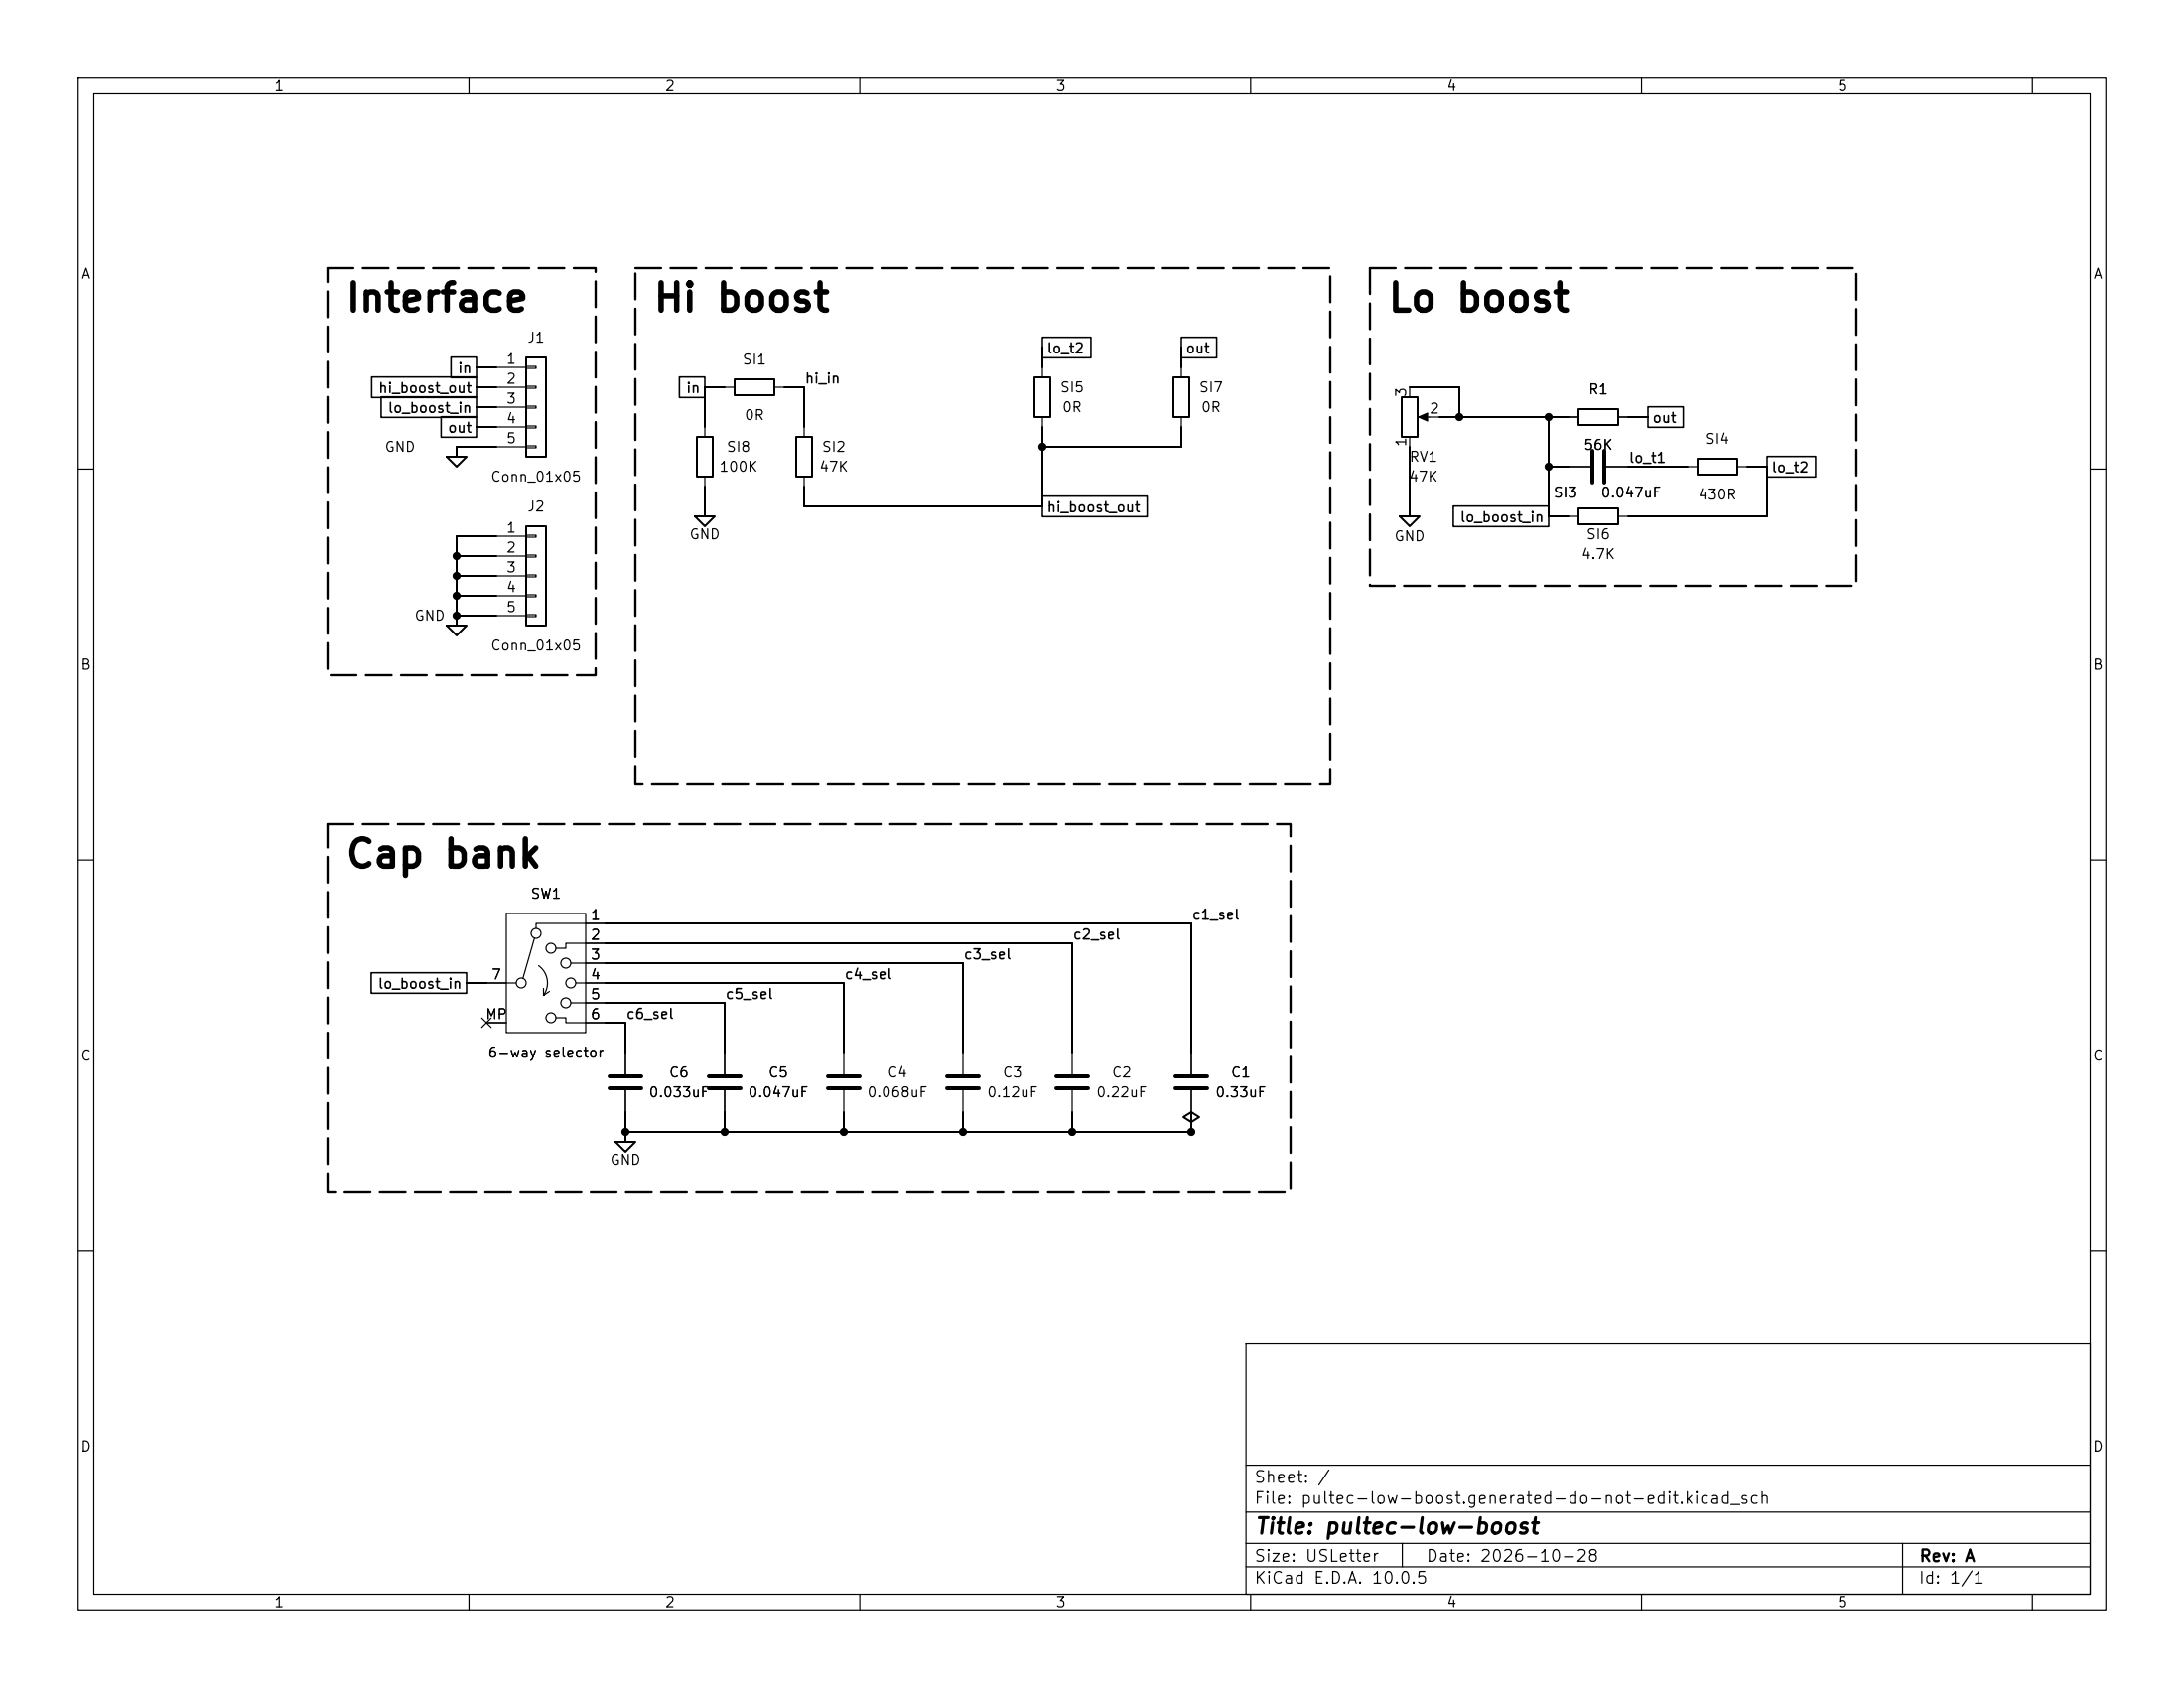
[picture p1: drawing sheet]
<svg xmlns="http://www.w3.org/2000/svg" width="279mm" height="216mm" viewBox="0 0 279 216" stroke-linecap="round" stroke-linejoin="round" font-family="sans-serif">
<g fill="none" stroke="#000" stroke-width=".15">
<path d="M10 10h259.4v195.9h-259.4zM12 12h255.4v191.9h-255.4zM60 10v2M110 10v2M160 10v2M210 10v2M260 10v2M63.5 47h3.8M63.5 49.5h3.8M63.5 52.1h3.8M63.5 54.6h3.8M63.5 57.2h3.8"/>
<path d="M67.3 46.9h1.3v.2h-1.3zM67.3 49.4h1.3v.3h-1.3zM67.3 51.9h1.3v.3h-1.3zM67.3 54.5h1.3v.2h-1.3zM67.3 57h1.3v.3h-1.3zM90.2 54.6v1.3M92.7 49.5h1.3M99.1 49.5h1.2M102.9 54.6v1.3M133.3 47v1.3M133.3 53.3v1.3M151.1 47v1.3"/>
<path d="M151.1 53.3v1.3M180.3 49.5v1.3M180.3 55.9v1.3M181.9 53.3h2.2M200.7 59.7h2.8M200.7 53.3h1.2M205.5 59.7h2.8M207 53.3h1.3M215.9 59.7h1.3M222.2 59.7h1.3M10 60h2M63.5 68.6h3.8"/>
<path d="M63.5 71.1h3.8M63.5 73.7h3.8M63.5 76.2h3.8M63.5 78.7h3.8M67.3 68.5h1.3v.2h-1.3zM67.3 71h1.3v.2h-1.3zM67.3 73.5h1.3v.3h-1.3zM67.3 76.1h1.3v.2h-1.3zM67.3 78.6h1.3v.3h-1.3zM90.2 61v1.2M102.9 61v1.2M200.7 66h1.2"/>
<path d="M207 66h1.3M267.4 60h2M10 110h2M64.8 116.8h10.1v15.3h-10.1zM68.4 120l-1.5 5.1M77.5 118.1h-8.9v.6M267.4 110h2M61.6 130.2l1.2 1.2M62.2 125.7h3.8M62.2 130.8h2.6M62.8 130.2l-1.2 1.2M68.9 123.5a2.73 2.73 0 0 1 .6 3.8"/>
<path d="M69.5 127.3h.1M69.5 126.4v.9M70.3 126.8l-.8 .5M71.1 130.2h1.3v.6h5.1M73 123.2h4.5M73 128.3h4.5M73.7 125.7h3.8M77.5 120.7h-5.1v.6h-1.3M80 134.6v2.8M80 139.4v2.8M92.7 134.6v2.8M92.7 139.4v2.8"/>
<path d="M107.9 134.6v2.8M107.9 139.4v2.8M123.2 134.6v2.8M123.2 139.4v2.8M137.2 134.6v2.8M137.2 139.4v2.8M152.4 134.6v2.8M152.4 139.4v2.8M10 160h2M159.4 171.9h108v32h-108zM267.4 160h2M159.4 197.4h108"/>
<path d="M159.4 193.4h108M159.4 187.4h108M179.4 197.4v3M243.4 197.4v6.5M60 203.9v2M110 203.9v2M159.4 200.4h108M160 203.9v2M210 203.9v2M260 203.9v2"/>
<circle cx="68.6" cy="119.4" r=".63"/>
<circle cx="66.7" cy="125.7" r=".63"/>
<circle cx="70.5" cy="130.2" r=".63"/>
<circle cx="70.5" cy="121.3" r=".63"/>
<circle cx="72.4" cy="128.3" r=".63"/>
<circle cx="72.4" cy="123.2" r=".63"/>
<circle cx="73" cy="125.7" r=".63"/>
</g>
<g fill="none" stroke="#000" stroke-width=".25">
<path d="M57.1 58.4h2.6l-1.3 1.3zM61 47h2.5M61 54.6h2.5M61 49.5h2.5M61 52.1h2.5M63.5 57.2h-5.1v1.2M67.3 45.7h2.5v12.7h-2.5zM89.2 55.9h2v5.1h-2zM92.7 49.5h-2.5v5.1M94 48.5h5.1v2h-5.1zM100.3 49.5h2.6v5.1M101.9 55.9h2v5.1h-2z"/>
<path d="M132.3 48.3h2.1v5h-2.1zM133.3 44.5v2.5M133.3 54.6v10.2h-30.4v-2.6M150.1 48.3h2v5h-2zM151.1 54.6v2.6h-17.8M151.1 44.5v2.5M179.3 50.8h2.1v5.1h-2.1zM180.3 57.2v8.8M180.3 49.5h6.4v3.8M184.1 53.3h16.6M198.1 53.3v12.7h2.6M198.1 59.7h2.6"/>
<path d="M201.9 52.3h5.1v2.1h-5.1zM208.3 53.3h2.5M208.3 59.7h7.6M217.2 58.7h5v2h-5zM223.5 59.7h2.6v6.3h-17.8M58.4 73.7h5.1M58.4 76.2h5.1M58.4 78.7h5.1M58.4 71.1h5.1M63.5 68.6h-5.1v11.4M67.3 67.3h2.5v12.7h-2.5zM88.9 66h2.5l-1.2 1.3z"/>
<path d="M90.2 62.2v3.8M179.1 66h2.5l-1.3 1.3zM201.9 65h5.1v2.1h-5.1zM57.1 80h2.6l-1.3 1.3zM77.5 118.1h74.9v16.5M59.7 125.7h2.5M77.5 130.8h2.5v3.8M77.5 123.2h45.7v11.4M77.5 125.7h30.4v8.9M77.5 120.7h59.7v13.9M77.5 128.3h15.2v6.3M78.7 146.1h2.6l-1.3 1.2z"/>
<path d="M80 142.2v3.9M92.7 142.2v2.6M107.9 142.2v2.6M123.2 142.2v2.6M137.2 142.2v2.6M151.4 142.9l1-.7 1 .7-1 .6zM152.4 142.2v2.6h-72.4"/>
</g>
<g fill="none" stroke="#000" stroke-width=".51">
<path d="M203.7 57.7v4M205.2 57.7v4M78 139.2h4M78 137.7h4M90.7 139.2h4M90.7 137.7h4M105.9 139.2h4.1M105.9 137.7h4.1M121.2 139.2h4M121.2 137.7h4M135.1 139.2h4.1M135.1 137.7h4.1"/>
<path d="M150.4 139.2h4M150.4 137.7h4"/>
</g>
<path d="M181.5 53.3l1.1-.5v1z" fill="#000" stroke="#000" stroke-width=".15"/>
<path d="M47.5 48.2h13.5v2.6h-13.5zM48.8 50.8h12.2v2.6h-12.2zM56.4 53.3h4.6v2.6h-4.6zM57.7 45.7h3.3v2.6h-3.3zM86.9 48.2h3.3v2.6h-3.3zM133.3 43.1h6.3v2.7h-6.3zM151.1 43.1h4.6v2.7h-4.6zM210.8 52h4.5v2.7h-4.5zM226.1 58.4h6.2v2.6h-6.2zM133.3 63.5h13.5v2.6h-13.5zM185.9 64.7h12.2v2.7h-12.2zM47.5 124.4h12.2v2.6h-12.2z" fill="none" stroke="#000" stroke-width=".2"/>
<path d="M41.9 34.3h34.3v52.1h-34.3zM81.3 34.3h88.9v66h-88.9zM175.3 34.3h62.2v40.6h-62.2zM41.9 105.4h123.2v47h-123.2z" fill="none" stroke="#000" stroke-width=".3" stroke-dasharray="3.3 1.2"/>
<g fill="#000" stroke="#000" stroke-width=".13">
<circle cx="133.3" cy="57.2" r=".46"/>
<circle cx="186.7" cy="53.3" r=".46"/>
<circle cx="198.1" cy="59.7" r=".46"/>
<circle cx="198.1" cy="53.3" r=".46"/>
<circle cx="58.4" cy="78.7" r=".46"/>
<circle cx="58.4" cy="71.1" r=".46"/>
<circle cx="58.4" cy="76.2" r=".46"/>
<circle cx="58.4" cy="73.7" r=".46"/>
<circle cx="80" cy="144.8" r=".46"/>
<circle cx="92.7" cy="144.8" r=".46"/>
<circle cx="107.9" cy="144.8" r=".46"/>
<circle cx="123.2" cy="144.8" r=".46"/>
<circle cx="137.2" cy="144.8" r=".46"/>
<circle cx="152.4" cy="144.8" r=".46"/>
</g>
<g font-size="3.5">
<text x="44" y="40.7">Interface</text>
<text x="83.4" y="40.7">Hi boost</text>
<text x="177.4" y="40.7">Lo boost</text>
<text x="44" y="111.8">Cap bank</text>
</g>
<text font-size="2" x="160.4" y="196.7">Title: pultec-low-boost</text>
<g font-size="1.5">
<text x="160.4" y="190">Sheet: /</text>
<text x="160.4" y="192.7">File: pultec-low-boost.generated-do-not-edit.kicad_sch</text>
<text x="160.4" y="202.9">KiCad E.D.A. 10.0.5</text>
<text x="160.4" y="200.1">Size: USLetter</text>
<text x="182.4" y="200.1">Date: 2026-10-28</text>
<text x="245.4" y="202.9">Id: 1/1</text>
<text x="245.4" y="200.1">Rev: A</text>
</g>
<g font-size="1.3">
<text x="35" y="12">1</text>
<text x="85" y="12">2</text>
<text x="135" y="12">3</text>
<text x="185" y="12">4</text>
<text x="235" y="12">5</text>
<text x="10.3" y="36">A</text>
<text x="267.7" y="36">A</text>
<text x="64.7" y="46.9">1</text>
<text x="67.4" y="44.1">J1</text>
<text x="94.9" y="46.9">SI1</text>
<text x="133.8" y="45.5">lo_t2</text>
<text x="151.6" y="45.5">out</text>
<text x="48.3" y="50.6">hi_boost_out</text>
<text x="49.5" y="53.1">lo_boost_in</text>
<text x="58.5" y="48">in</text>
<text x="64.7" y="49.4">2</text>
<text x="64.7" y="51.9">3</text>
<text x="87.7" y="50.6">in</text>
<text x="102.9" y="49.4">hi_in</text>
<text x="135.5" y="50.5">SI5</text>
<text x="135.8" y="53">0R</text>
<text x="153.3" y="50.5">SI7</text>
<text x="153.6" y="53">0R</text>
<text x="180.2" y="50.9" transform="rotate(-90 180.2 50.9)">3</text>
<text x="182.8" y="53.2">2</text>
<text x="203.1" y="50.7">R1</text>
<text x="49.1" y="58.1">GND</text>
<text x="57.2" y="55.7">out</text>
<text x="64.7" y="54.5">4</text>
<text x="64.7" y="57">5</text>
<text x="92.8" y="58.1">SI8</text>
<text x="95.2" y="54">0R</text>
<text x="105" y="58.1">SI2</text>
<text x="180.2" y="57.2" transform="rotate(-90 180.2 57.2)">1</text>
<text x="180.2" y="59.4">RV1</text>
<text x="202.5" y="57.9">56K</text>
<text x="208.3" y="59.5">lo_t1</text>
<text x="211.3" y="54.4">out</text>
<text x="218.1" y="57.1">SI4</text>
<text x="62.7" y="61.9">Conn_01x05</text>
<text x="67.4" y="65.7">J2</text>
<text x="91.9" y="60.7">100K</text>
<text x="104.7" y="60.7">47K</text>
<text x="133.8" y="65.8">hi_boost_out</text>
<text x="180.1" y="61.9">47K</text>
<text x="198.6" y="64">SI3</text>
<text x="204.7" y="64">0.047uF</text>
<text x="217.1" y="64.2">430R</text>
<text x="226.5" y="60.7">lo_t2</text>
<text x="64.7" y="68.4">1</text>
<text x="64.7" y="71">2</text>
<text x="88.1" y="69.3">GND</text>
<text x="178.3" y="69.5">GND</text>
<text x="186.7" y="67.1">lo_boost_in</text>
<text x="202.2" y="71.8">4.7K</text>
<text x="202.8" y="69.3">SI6</text>
<text x="64.7" y="73.5">3</text>
<text x="64.7" y="76.1">4</text>
<text x="52.9" y="79.7">GND</text>
<text x="62.7" y="83.5">Conn_01x05</text>
<text x="64.7" y="78.6">5</text>
<text x="10.2" y="86">B</text>
<text x="267.6" y="86">B</text>
<text x="67.8" y="115.3">SW1</text>
<text x="75.5" y="118">1</text>
<text x="152.4" y="117.9">c1_sel</text>
<text x="62.8" y="125.6">7</text>
<text x="75.5" y="120.5">2</text>
<text x="75.5" y="123.1">3</text>
<text x="75.5" y="125.6">4</text>
<text x="108" y="125.6">c4_sel</text>
<text x="123.2" y="123">c3_sel</text>
<text x="137.2" y="120.5">c2_sel</text>
<text x="48.3" y="126.8">lo_boost_in</text>
<text x="62" y="130.7">MP</text>
<text x="75.5" y="128.1">5</text>
<text x="75.5" y="130.7">6</text>
<text x="80" y="130.6">c6_sel</text>
<text x="92.7" y="128.1">c5_sel</text>
<text x="10.2" y="136">C</text>
<text x="62.3" y="135.6">6-way selector</text>
<text x="267.6" y="136">C</text>
<text x="82.9" y="140.7">0.033uF</text>
<text x="85.5" y="138.1">C6</text>
<text x="95.6" y="140.7">0.047uF</text>
<text x="98.2" y="138.1">C5</text>
<text x="110.8" y="140.7">0.068uF</text>
<text x="113.4" y="138.1">C4</text>
<text x="126.2" y="140.7">0.12uF</text>
<text x="128.2" y="138.1">C3</text>
<text x="140.1" y="140.7">0.22uF</text>
<text x="142.1" y="138.1">C2</text>
<text x="155.4" y="140.7">0.33uF</text>
<text x="157.4" y="138.1">C1</text>
<text x="77.9" y="149.3">GND</text>
<text x="10.2" y="186">D</text>
<text x="267.6" y="186">D</text>
<text x="35" y="205.9">1</text>
<text x="85" y="205.9">2</text>
<text x="135" y="205.9">3</text>
<text x="185" y="205.9">4</text>
<text x="235" y="205.9">5</text>
</g>
</svg>
